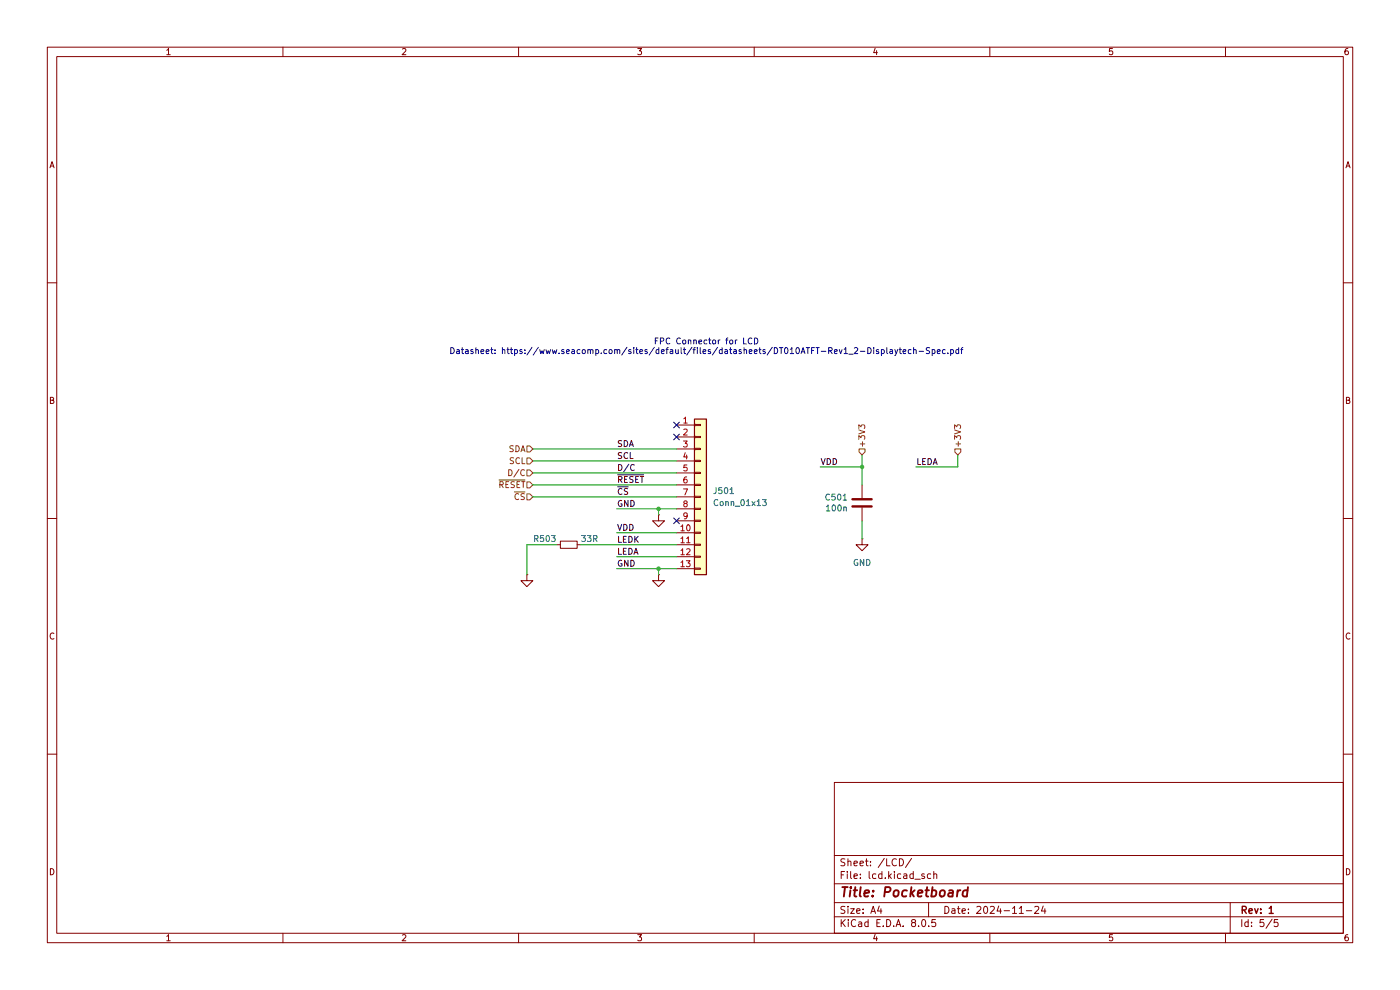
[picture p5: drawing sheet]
(kicad_sch
 (version 20231120)
 (generator "eeschema")
 (generator_version "8.0")
 (paper "A4")
 (title_block
  (title "Pocketboard")
  (date "2024-11-24")
  (rev "1"))
 (lib_symbols
  (symbol "Connector_Generic:Conn_01x13"
   (pin_names
    (offset 1.016) hide) (exclude_from_sim no) (in_bom yes) (on_board yes)
   (property "Reference" "J" (at 0 17.78 0) (effects (font (size 1.27 1.27))))
   (property "Value" "Conn_01x13" (at 0 -17.78 0) (effects (font (size 1.27 1.27))))
   (property "Footprint" "" (at 0 0 0) (effects (font (size 1.27 1.27)) (hide yes)))
   (property "Datasheet" "~" (at 0 0 0) (effects (font (size 1.27 1.27)) (hide yes)))
   (property "Description" "Generic connector, single row, 01x13, script generated (kicad-library-utils/schlib/autogen/connector/)" (at 0 0 0) (effects (font (size 1.27 1.27)) (hide yes)))
   (symbol "Conn_01x13_1_1"
    (rectangle (start -1.27 -15.113) (end 0 -15.367) (stroke (width 0.1524) (type default)) (fill (type none)))
    (rectangle (start -1.27 -12.573) (end 0 -12.827) (stroke (width 0.1524) (type default)) (fill (type none)))
    (rectangle (start -1.27 -10.033) (end 0 -10.287) (stroke (width 0.1524) (type default)) (fill (type none)))
    (rectangle (start -1.27 -7.493) (end 0 -7.747) (stroke (width 0.1524) (type default)) (fill (type none)))
    (rectangle (start -1.27 -4.953) (end 0 -5.207) (stroke (width 0.1524) (type default)) (fill (type none)))
    (rectangle (start -1.27 -2.413) (end 0 -2.667) (stroke (width 0.1524) (type default)) (fill (type none)))
    (rectangle (start -1.27 0.127) (end 0 -0.127) (stroke (width 0.1524) (type default)) (fill (type none)))
    (rectangle (start -1.27 2.667) (end 0 2.413) (stroke (width 0.1524) (type default)) (fill (type none)))
    (rectangle (start -1.27 5.207) (end 0 4.953) (stroke (width 0.1524) (type default)) (fill (type none)))
    (rectangle (start -1.27 7.747) (end 0 7.493) (stroke (width 0.1524) (type default)) (fill (type none)))
    (rectangle (start -1.27 10.287) (end 0 10.033) (stroke (width 0.1524) (type default)) (fill (type none)))
    (rectangle (start -1.27 12.827) (end 0 12.573) (stroke (width 0.1524) (type default)) (fill (type none)))
    (rectangle (start -1.27 15.367) (end 0 15.113) (stroke (width 0.1524) (type default)) (fill (type none)))
    (rectangle (start -1.27 16.51) (end 1.27 -16.51) (stroke (width 0.254) (type default)) (fill (type background)))
    (pin passive line (at -5.08 15.24 0) (length 3.81) (name "Pin_1" (effects (font (size 1.27 1.27)))) (number "1" (effects (font (size 1.27 1.27)))))
    (pin passive line (at -5.08 -7.62 0) (length 3.81) (name "Pin_10" (effects (font (size 1.27 1.27)))) (number "10" (effects (font (size 1.27 1.27)))))
    (pin passive line (at -5.08 -10.16 0) (length 3.81) (name "Pin_11" (effects (font (size 1.27 1.27)))) (number "11" (effects (font (size 1.27 1.27)))))
    (pin passive line (at -5.08 -12.7 0) (length 3.81) (name "Pin_12" (effects (font (size 1.27 1.27)))) (number "12" (effects (font (size 1.27 1.27)))))
    (pin passive line (at -5.08 -15.24 0) (length 3.81) (name "Pin_13" (effects (font (size 1.27 1.27)))) (number "13" (effects (font (size 1.27 1.27)))))
    (pin passive line (at -5.08 12.7 0) (length 3.81) (name "Pin_2" (effects (font (size 1.27 1.27)))) (number "2" (effects (font (size 1.27 1.27)))))
    (pin passive line (at -5.08 10.16 0) (length 3.81) (name "Pin_3" (effects (font (size 1.27 1.27)))) (number "3" (effects (font (size 1.27 1.27)))))
    (pin passive line (at -5.08 7.62 0) (length 3.81) (name "Pin_4" (effects (font (size 1.27 1.27)))) (number "4" (effects (font (size 1.27 1.27)))))
    (pin passive line (at -5.08 5.08 0) (length 3.81) (name "Pin_5" (effects (font (size 1.27 1.27)))) (number "5" (effects (font (size 1.27 1.27)))))
    (pin passive line (at -5.08 2.54 0) (length 3.81) (name "Pin_6" (effects (font (size 1.27 1.27)))) (number "6" (effects (font (size 1.27 1.27)))))
    (pin passive line (at -5.08 0 0) (length 3.81) (name "Pin_7" (effects (font (size 1.27 1.27)))) (number "7" (effects (font (size 1.27 1.27)))))
    (pin passive line (at -5.08 -2.54 0) (length 3.81) (name "Pin_8" (effects (font (size 1.27 1.27)))) (number "8" (effects (font (size 1.27 1.27)))))
    (pin passive line (at -5.08 -5.08 0) (length 3.81) (name "Pin_9" (effects (font (size 1.27 1.27)))) (number "9" (effects (font (size 1.27 1.27)))))))
  (symbol "Device:C"
   (pin_numbers hide)
   (pin_names
    (offset 0.254)) (exclude_from_sim no) (in_bom yes) (on_board yes)
   (property "Reference" "C" (at 0.635 2.54 0) (effects (font (size 1.27 1.27)) (justify left)))
   (property "Value" "C" (at 0.635 -2.54 0) (effects (font (size 1.27 1.27)) (justify left)))
   (property "Footprint" "" (at 0.9652 -3.81 0) (effects (font (size 1.27 1.27)) (hide yes)))
   (property "Datasheet" "~" (at 0 0 0) (effects (font (size 1.27 1.27)) (hide yes)))
   (property "Description" "Unpolarized capacitor" (at 0 0 0) (effects (font (size 1.27 1.27)) (hide yes)))
   (symbol "C_0_1"
    (polyline (pts (xy -2.032 -0.762) (xy 2.032 -0.762)) (stroke (width 0.508) (type default)) (fill (type none)))
    (polyline (pts (xy -2.032 0.762) (xy 2.032 0.762)) (stroke (width 0.508) (type default)) (fill (type none))))
   (symbol "C_1_1"
    (pin passive line (at 0 3.81 270) (length 2.794) (name "~" (effects (font (size 1.27 1.27)))) (number "1" (effects (font (size 1.27 1.27)))))
    (pin passive line (at 0 -3.81 90) (length 2.794) (name "~" (effects (font (size 1.27 1.27)))) (number "2" (effects (font (size 1.27 1.27)))))))
  (symbol "Device:R_Small"
   (pin_numbers hide)
   (pin_names
    (offset 0.254) hide) (exclude_from_sim no) (in_bom yes) (on_board yes)
   (property "Reference" "R" (at 0.762 0.508 0) (effects (font (size 1.27 1.27)) (justify left)))
   (property "Value" "R_Small" (at 0.762 -1.016 0) (effects (font (size 1.27 1.27)) (justify left)))
   (property "Footprint" "" (at 0 0 0) (effects (font (size 1.27 1.27)) (hide yes)))
   (property "Datasheet" "~" (at 0 0 0) (effects (font (size 1.27 1.27)) (hide yes)))
   (property "Description" "Resistor, small symbol" (at 0 0 0) (effects (font (size 1.27 1.27)) (hide yes)))
   (symbol "R_Small_0_1"
    (rectangle (start -0.762 1.778) (end 0.762 -1.778) (stroke (width 0.2032) (type default)) (fill (type none))))
   (symbol "R_Small_1_1"
    (pin passive line (at 0 2.54 270) (length 0.762) (name "~" (effects (font (size 1.27 1.27)))) (number "1" (effects (font (size 1.27 1.27)))))
    (pin passive line (at 0 -2.54 90) (length 0.762) (name "~" (effects (font (size 1.27 1.27)))) (number "2" (effects (font (size 1.27 1.27)))))))
  (symbol "power:GND"
   (power)
   (pin_numbers hide)
   (pin_names
    (offset 0) hide) (exclude_from_sim no) (in_bom yes) (on_board yes)
   (property "Reference" "#PWR" (at 0 -6.35 0) (effects (font (size 1.27 1.27)) (hide yes)))
   (property "Value" "GND" (at 0 -3.81 0) (effects (font (size 1.27 1.27))))
   (property "Footprint" "" (at 0 0 0) (effects (font (size 1.27 1.27)) (hide yes)))
   (property "Datasheet" "" (at 0 0 0) (effects (font (size 1.27 1.27)) (hide yes)))
   (property "Description" "Power symbol creates a global label with name \"GND\" , ground" (at 0 0 0) (effects (font (size 1.27 1.27)) (hide yes)))
   (symbol "GND_0_1"
    (polyline (pts (xy 0 0) (xy 0 -1.27) (xy 1.27 -1.27) (xy 0 -2.54) (xy -1.27 -1.27) (xy 0 -1.27)) (stroke (width 0) (type default)) (fill (type none))))
   (symbol "GND_1_1"
    (pin power_in line (at 0 0 270) (length 0) (name "~" (effects (font (size 1.27 1.27)))) (number "1" (effects (font (size 1.27 1.27))))))))
 (junction
  (at 139.7 120.65)
  (diameter 0)
  (color 0 0 0 0))
 (junction
  (at 182.88 99.06)
  (diameter 0)
  (color 0 0 0 0))
 (junction
  (at 139.7 107.95)
  (diameter 0)
  (color 0 0 0 0))
 (no_connect
  (at 143.51 92.71))
 (no_connect
  (at 143.51 90.17))
 (no_connect
  (at 143.51 110.49))
 (wire
  (pts (xy 130.81 113.03) (xy 143.51 113.03))
  (stroke (width 0) (type default)))
 (wire
  (pts (xy 173.99 99.06) (xy 182.88 99.06))
  (stroke (width 0) (type default)))
 (wire
  (pts (xy 113.03 97.79) (xy 143.51 97.79))
  (stroke (width 0) (type default)))
 (wire
  (pts (xy 123.19 115.57) (xy 143.51 115.57))
  (stroke (width 0) (type default)))
 (wire
  (pts (xy 113.03 105.41) (xy 143.51 105.41))
  (stroke (width 0) (type default)))
 (wire
  (pts (xy 118.11 115.57) (xy 111.76 115.57))
  (stroke (width 0) (type default)))
 (wire
  (pts (xy 113.03 100.33) (xy 143.51 100.33))
  (stroke (width 0) (type default)))
 (wire
  (pts (xy 130.81 107.95) (xy 139.7 107.95))
  (stroke (width 0) (type default)))
 (wire
  (pts (xy 203.2 96.52) (xy 203.2 99.06))
  (stroke (width 0) (type default)))
 (wire
  (pts (xy 111.76 115.57) (xy 111.76 121.92))
  (stroke (width 0) (type default)))
 (wire
  (pts (xy 139.7 120.65) (xy 139.7 121.92))
  (stroke (width 0) (type default)))
 (wire
  (pts (xy 113.03 95.25) (xy 143.51 95.25))
  (stroke (width 0) (type default)))
 (wire
  (pts (xy 139.7 107.95) (xy 139.7 109.22))
  (stroke (width 0) (type default)))
 (wire
  (pts (xy 182.88 110.49) (xy 182.88 114.3))
  (stroke (width 0) (type default)))
 (wire
  (pts (xy 113.03 102.87) (xy 143.51 102.87))
  (stroke (width 0) (type default)))
 (wire
  (pts (xy 130.81 120.65) (xy 139.7 120.65))
  (stroke (width 0) (type default)))
 (wire
  (pts (xy 139.7 120.65) (xy 143.51 120.65))
  (stroke (width 0) (type default)))
 (wire
  (pts (xy 182.88 96.52) (xy 182.88 99.06))
  (stroke (width 0) (type default)))
 (wire
  (pts (xy 194.31 99.06) (xy 203.2 99.06))
  (stroke (width 0) (type default)))
 (wire
  (pts (xy 182.88 99.06) (xy 182.88 102.87))
  (stroke (width 0) (type default)))
 (wire
  (pts (xy 130.81 118.11) (xy 143.51 118.11))
  (stroke (width 0) (type default)))
 (wire
  (pts (xy 139.7 107.95) (xy 143.51 107.95))
  (stroke (width 0) (type default)))
 (text "FPC Connector for LCD\nDatasheet: https://www.seacomp.com/sites/default/files/datasheets/DT010ATFT-Rev1_2-Displaytech-Spec.pdf"
  (exclude_from_sim no)
  (at 149.86 73.66 0)
  (effects (font (size 1.27 1.27))))
 (label "VDD"
  (at 173.99 99.06 0)
  (fields_autoplaced yes)
  (effects (font (size 1.27 1.27)) (justify left bottom)))
 (label "~{RESET}"
  (at 130.81 102.87 0)
  (fields_autoplaced yes)
  (effects (font (size 1.27 1.27)) (justify left bottom)))
 (label "SDA"
  (at 130.81 95.25 0)
  (fields_autoplaced yes)
  (effects (font (size 1.27 1.27)) (justify left bottom)))
 (label "LEDA"
  (at 194.31 99.06 0)
  (fields_autoplaced yes)
  (effects (font (size 1.27 1.27)) (justify left bottom)))
 (label "LEDK"
  (at 130.81 115.57 0)
  (fields_autoplaced yes)
  (effects (font (size 1.27 1.27)) (justify left bottom)))
 (label "D{slash}C"
  (at 130.81 100.33 0)
  (fields_autoplaced yes)
  (effects (font (size 1.27 1.27)) (justify left bottom)))
 (label "SCL"
  (at 130.81 97.79 0)
  (fields_autoplaced yes)
  (effects (font (size 1.27 1.27)) (justify left bottom)))
 (label "VDD"
  (at 130.81 113.03 0)
  (fields_autoplaced yes)
  (effects (font (size 1.27 1.27)) (justify left bottom)))
 (label "LEDA"
  (at 130.81 118.11 0)
  (fields_autoplaced yes)
  (effects (font (size 1.27 1.27)) (justify left bottom)))
 (label "GND"
  (at 130.81 107.95 0)
  (fields_autoplaced yes)
  (effects (font (size 1.27 1.27)) (justify left bottom)))
 (label "GND"
  (at 130.81 120.65 0)
  (fields_autoplaced yes)
  (effects (font (size 1.27 1.27)) (justify left bottom)))
 (label "~{CS}"
  (at 130.81 105.41 0)
  (fields_autoplaced yes)
  (effects (font (size 1.27 1.27)) (justify left bottom)))
 (hierarchical_label "SCL"
  (shape input)
  (at 113.03 97.79 180)
  (fields_autoplaced yes)
  (effects (font (size 1.27 1.27)) (justify right)))
 (hierarchical_label "+3V3"
  (shape input)
  (at 182.88 96.52 90)
  (fields_autoplaced yes)
  (effects (font (size 1.27 1.27)) (justify left)))
 (hierarchical_label "D{slash}C"
  (shape input)
  (at 113.03 100.33 180)
  (fields_autoplaced yes)
  (effects (font (size 1.27 1.27)) (justify right)))
 (hierarchical_label "~{CS}"
  (shape input)
  (at 113.03 105.41 180)
  (fields_autoplaced yes)
  (effects (font (size 1.27 1.27)) (justify right)))
 (hierarchical_label "+3V3"
  (shape input)
  (at 203.2 96.52 90)
  (fields_autoplaced yes)
  (effects (font (size 1.27 1.27)) (justify left)))
 (hierarchical_label "SDA"
  (shape input)
  (at 113.03 95.25 180)
  (fields_autoplaced yes)
  (effects (font (size 1.27 1.27)) (justify right)))
 (hierarchical_label "~{RESET}"
  (shape input)
  (at 113.03 102.87 180)
  (fields_autoplaced yes)
  (effects (font (size 1.27 1.27)) (justify right)))
 (symbol
  (lib_id "Device:C")
  (at 182.88 106.68 0)
  (mirror y)
  (unit 1)
  (exclude_from_sim no)
  (in_bom yes)
  (on_board yes)
  (dnp no)
  (property "Reference" "C501" (at 179.959 105.5116 0) (effects (font (size 1.27 1.27)) (justify left)))
  (property "Value" "100n" (at 179.959 107.823 0) (effects (font (size 1.27 1.27)) (justify left)))
  (property "Footprint" "Capacitor_SMD:C_0402_1005Metric" (at 181.9148 110.49 0) (effects (font (size 1.27 1.27)) (hide yes)))
  (property "Datasheet" "~" (at 182.88 106.68 0) (effects (font (size 1.27 1.27)) (hide yes)))
  (property "Description" "" (at 182.88 106.68 0) (effects (font (size 1.27 1.27)) (hide yes)))
  (property "JLCPCB Part #" "C1525" (at 182.88 106.68 0) (effects (font (size 1.27 1.27)) (hide yes)))
  (pin "1")
  (pin "2"))
 (symbol
  (lib_id "Device:R_Small")
  (at 120.65 115.57 90)
  (unit 1)
  (exclude_from_sim no)
  (in_bom yes)
  (on_board yes)
  (dnp no)
  (property "Reference" "R503" (at 118.11 114.3 90) (effects (font (size 1.27 1.27)) (justify left)))
  (property "Value" "33R" (at 127 114.3 90) (effects (font (size 1.27 1.27)) (justify left)))
  (property "Footprint" "Resistor_SMD:R_0402_1005Metric" (at 120.65 115.57 0) (effects (font (size 1.27 1.27)) (hide yes)))
  (property "Datasheet" "~" (at 120.65 115.57 0) (effects (font (size 1.27 1.27)) (hide yes)))
  (property "Description" "Resistor, small symbol" (at 120.65 115.57 0) (effects (font (size 1.27 1.27)) (hide yes)))
  (property "JLCPCB Part #" "C25105" (at 120.65 115.57 90) (effects (font (size 1.27 1.27)) (hide yes)))
  (pin "1")
  (pin "2"))
 (symbol
  (lib_id "power:GND")
  (at 139.7 121.92 0)
  (unit 1)
  (exclude_from_sim no)
  (in_bom yes)
  (on_board yes)
  (dnp no)
  (fields_autoplaced yes)
  (property "Reference" "#PWR0504" (at 139.7 128.27 0) (effects (font (size 1.27 1.27)) (hide yes)))
  (property "Value" "GND" (at 139.7 127 0) (effects (font (size 1.27 1.27)) (hide yes)))
  (property "Footprint" "" (at 139.7 121.92 0) (effects (font (size 1.27 1.27)) (hide yes)))
  (property "Datasheet" "" (at 139.7 121.92 0) (effects (font (size 1.27 1.27)) (hide yes)))
  (property "Description" "Power symbol creates a global label with name \"GND\" , ground" (at 139.7 121.92 0) (effects (font (size 1.27 1.27)) (hide yes)))
  (pin "1"))
 (symbol
  (lib_id "power:GND")
  (at 139.7 109.22 0)
  (unit 1)
  (exclude_from_sim no)
  (in_bom yes)
  (on_board yes)
  (dnp no)
  (fields_autoplaced yes)
  (property "Reference" "#PWR0501" (at 139.7 115.57 0) (effects (font (size 1.27 1.27)) (hide yes)))
  (property "Value" "GND" (at 139.7 114.3 0) (effects (font (size 1.27 1.27)) (hide yes)))
  (property "Footprint" "" (at 139.7 109.22 0) (effects (font (size 1.27 1.27)) (hide yes)))
  (property "Datasheet" "" (at 139.7 109.22 0) (effects (font (size 1.27 1.27)) (hide yes)))
  (property "Description" "Power symbol creates a global label with name \"GND\" , ground" (at 139.7 109.22 0) (effects (font (size 1.27 1.27)) (hide yes)))
  (pin "1"))
 (symbol
  (lib_id "Connector_Generic:Conn_01x13")
  (at 148.59 105.41 0)
  (unit 1)
  (exclude_from_sim no)
  (in_bom yes)
  (on_board yes)
  (dnp no)
  (fields_autoplaced yes)
  (property "Reference" "J501" (at 151.13 104.1399 0) (effects (font (size 1.27 1.27)) (justify left)))
  (property "Value" "Conn_01x13" (at 151.13 106.6799 0) (effects (font (size 1.27 1.27)) (justify left)))
  (property "Footprint" "N096-1608TBBIG11-H13:N096-1608TBBIG11-H13" (at 148.59 105.41 0) (effects (font (size 1.27 1.27)) (hide yes)))
  (property "Datasheet" "~" (at 148.59 105.41 0) (effects (font (size 1.27 1.27)) (hide yes)))
  (property "Description" "Generic connector, single row, 01x13, script generated (kicad-library-utils/schlib/autogen/connector/)" (at 148.59 105.41 0) (effects (font (size 1.27 1.27)) (hide yes)))
  (property "JLCPCB Part #" "C2890616" (at 148.59 105.41 0) (effects (font (size 1.27 1.27)) (hide yes)))
  (pin "10")
  (pin "13")
  (pin "12")
  (pin "2")
  (pin "3")
  (pin "8")
  (pin "7")
  (pin "4")
  (pin "5")
  (pin "9")
  (pin "1")
  (pin "6")
  (pin "11"))
 (symbol
  (lib_id "power:GND")
  (at 182.88 114.3 0)
  (unit 1)
  (exclude_from_sim no)
  (in_bom yes)
  (on_board yes)
  (dnp no)
  (fields_autoplaced yes)
  (property "Reference" "#PWR0502" (at 182.88 120.65 0) (effects (font (size 1.27 1.27)) (hide yes)))
  (property "Value" "GND" (at 182.88 119.38 0) (effects (font (size 1.27 1.27))))
  (property "Footprint" "" (at 182.88 114.3 0) (effects (font (size 1.27 1.27)) (hide yes)))
  (property "Datasheet" "" (at 182.88 114.3 0) (effects (font (size 1.27 1.27)) (hide yes)))
  (property "Description" "Power symbol creates a global label with name \"GND\" , ground" (at 182.88 114.3 0) (effects (font (size 1.27 1.27)) (hide yes)))
  (pin "1"))
 (symbol
  (lib_id "power:GND")
  (at 111.76 121.92 0)
  (unit 1)
  (exclude_from_sim no)
  (in_bom yes)
  (on_board yes)
  (dnp no)
  (fields_autoplaced yes)
  (property "Reference" "#PWR0503" (at 111.76 128.27 0) (effects (font (size 1.27 1.27)) (hide yes)))
  (property "Value" "GND" (at 111.76 127 0) (effects (font (size 1.27 1.27)) (hide yes)))
  (property "Footprint" "" (at 111.76 121.92 0) (effects (font (size 1.27 1.27)) (hide yes)))
  (property "Datasheet" "" (at 111.76 121.92 0) (effects (font (size 1.27 1.27)) (hide yes)))
  (property "Description" "Power symbol creates a global label with name \"GND\" , ground" (at 111.76 121.92 0) (effects (font (size 1.27 1.27)) (hide yes)))
  (pin "1")))
